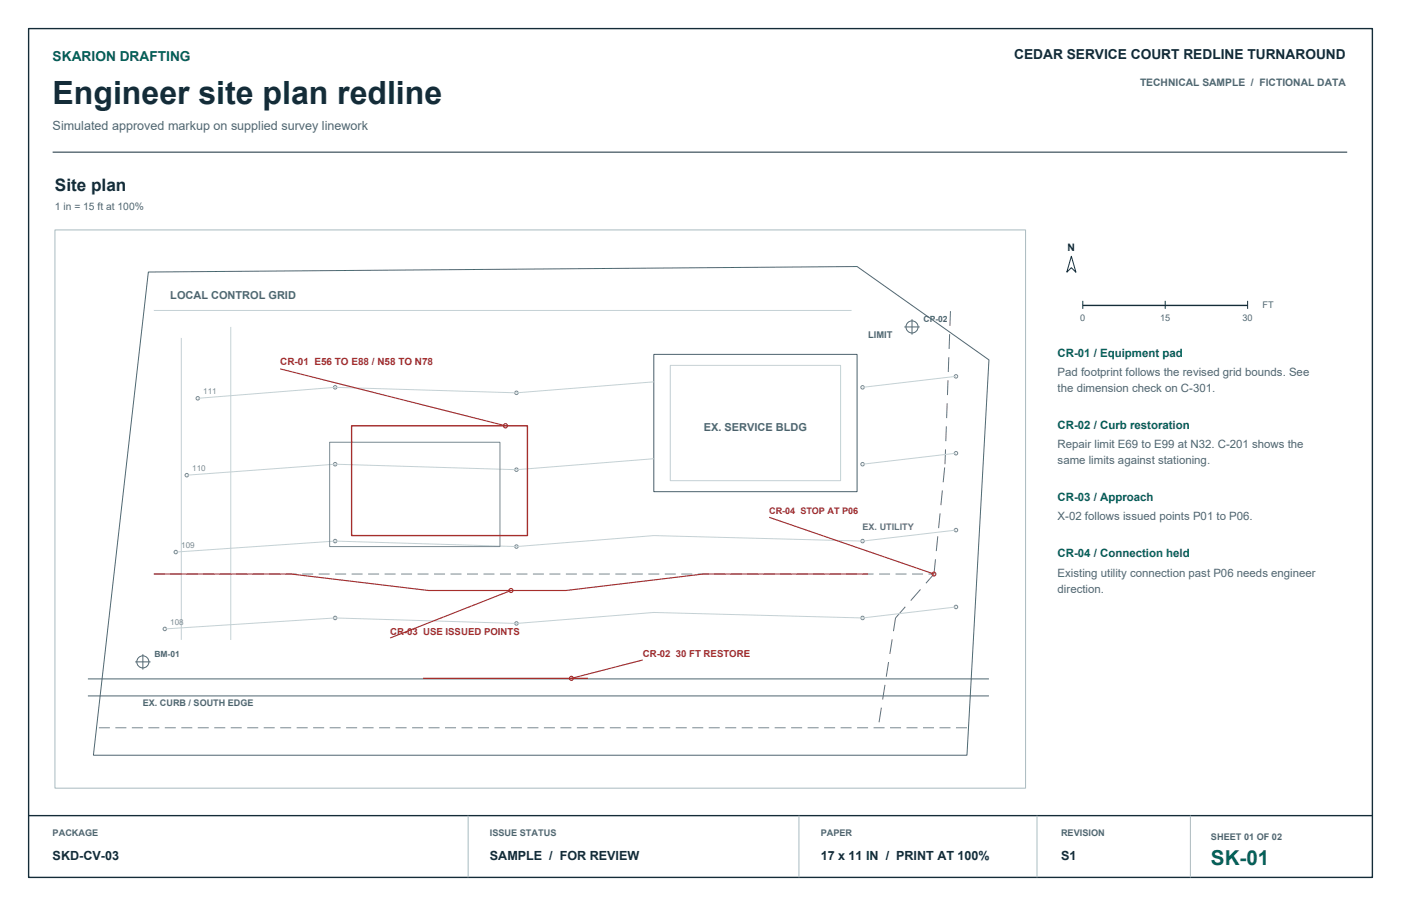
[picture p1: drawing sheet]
<svg xmlns="http://www.w3.org/2000/svg" width="432mm" height="279mm" viewBox="0 0 432 279" stroke-linecap="round" stroke-linejoin="round" font-family="sans-serif">
<g fill="none" stroke="#506671" stroke-width=".31">
<path d="M45.7 83.9l218.5-1.7 40.6 28.8-6.8 121.9h-269.2zM281.1 98.5v4.7M278.7 100.8h4.8M27.1 209.4h277.7M27.1 214.6h277.7M41.7 204.1h4.7M44 201.7v4.8"/>
<circle cx="281.1" cy="100.8" r="1.86"/>
<circle cx="44" cy="204.1" r="1.86"/>
</g>
<g fill="none" stroke="#7b8990" stroke-width=".31">
<path d="M101.6 136.4h52.5v32.2h-52.5zM47.4 177h3.4M52.5 177h3.4M57.6 177h3.4M62.7 177h3.3M67.7 177h3.4M72.8 177h3.4M77.9 177h3.4M83 177h3.4M88.1 177h3.3M93.1 177h3.4M98.2 177h3.4"/>
<path d="M103.3 177h3.4M108.4 177h3.4M113.5 177h3.3M118.5 177h3.4M123.6 177h3.4M128.7 177h3.4M133.8 177h3.4M138.9 177h3.3M143.9 177h3.4M149 177h3.4M154.1 177h3.4M159.2 177h3.4"/>
<path d="M164.3 177h3.3M169.3 177h3.4M174.4 177h3.4M179.5 177h3.4M184.6 177h3.4M189.7 177h3.3M194.7 177h3.4M199.8 177h3.4M204.9 177h3.4M210 177h3.4M215.1 177h3.3M220.1 177h3.4"/>
<path d="M225.2 177h3.4M230.3 177h3.4M235.4 177h3.4M240.5 177h3.3M245.5 177h3.4M250.6 177h3.4M255.7 177h3.4M260.8 177h3.4M265.9 177h3.3M270.9 177h3.4M276 177h3.4M281.1 177h3.4"/>
<path d="M286.2 177h1.7M30.5 224.4h3.4M35.6 224.4h3.3M40.6 224.4h3.4M45.7 224.4h3.4M50.8 224.4h3.4M55.9 224.4h3.4M61 224.4h3.3M66 224.4h3.4M71.1 224.4h3.4M76.2 224.4h3.4M81.3 224.4h3.4"/>
<path d="M86.4 224.4h3.3M91.4 224.4h3.4M96.5 224.4h3.4M101.6 224.4h3.4M106.7 224.4h3.4M111.8 224.4h3.3M116.8 224.4h3.4M121.9 224.4h3.4M127 224.4h3.4M132.1 224.4h3.4M137.2 224.4h3.3M142.2 224.4h3.4"/>
<path d="M147.3 224.4h3.4M152.4 224.4h3.4M157.5 224.4h3.4M162.6 224.4h3.3M167.6 224.4h3.4M172.7 224.4h3.4M177.8 224.4h3.4M182.9 224.4h3.4M188 224.4h3.3M193 224.4h3.4M198.1 224.4h3.4M203.2 224.4h3.4"/>
<path d="M208.3 224.4h3.4M213.4 224.4h3.3M218.4 224.4h3.4M223.5 224.4h3.4M228.6 224.4h3.4M233.7 224.4h3.4M238.8 224.4h3.3M243.8 224.4h3.4M248.9 224.4h3.4M254 224.4h3.4M259.1 224.4h3.4M264.2 224.4h3.3"/>
<path d="M269.2 224.4h3.4M274.3 224.4h3.4M279.4 224.4h3.4M284.5 224.4h3.4M289.6 224.4h3.3M294.6 224.4h3.4"/>
<circle cx="103.3" cy="119.5" r=".54"/>
<circle cx="265.9" cy="119.5" r=".54"/>
<circle cx="294.6" cy="116.1" r=".54"/>
<circle cx="61" cy="122.8" r=".54"/>
<circle cx="159.2" cy="121.1" r=".54"/>
<circle cx="294.6" cy="139.8" r=".54"/>
<circle cx="57.6" cy="146.5" r=".54"/>
<circle cx="103.3" cy="143.2" r=".54"/>
<circle cx="159.2" cy="144.9" r=".54"/>
<circle cx="265.9" cy="143.2" r=".54"/>
<circle cx="54.2" cy="170.3" r=".54"/>
<circle cx="103.3" cy="166.9" r=".54"/>
<circle cx="159.2" cy="168.6" r=".54"/>
<circle cx="265.9" cy="166.9" r=".54"/>
<circle cx="294.6" cy="163.5" r=".54"/>
<circle cx="50.8" cy="194" r=".54"/>
<circle cx="103.3" cy="190.6" r=".54"/>
<circle cx="159.2" cy="192.3" r=".54"/>
<circle cx="265.9" cy="190.6" r=".54"/>
<circle cx="294.6" cy="187.2" r=".54"/>
</g>
<path d="M47.4 95.7h215.1M55.9 104.2v93.1M71.1 100.8v96.5M201.5 117.8l-42.3 3.3-55.9-1.6-42.3 3.3M206.6 112.7h52.5v35.5h-52.5zM294.6 116.1l-28.7 3.4M294.6 139.8l-28.7 3.4M201.5 141.5l-42.3 3.4-55.9-1.7-45.7 3.3M294.6 163.5l-28.7 3.4-64.4-1.7-42.3 3.4-55.9-1.7-49.1 3.4M294.6 187.2l-28.7 3.4-64.4-1.7-42.3 3.4-55.9-1.7-52.5 3.4" fill="none" stroke="#c4d1d5" stroke-width=".31"/>
<path d="M201.5 109.3h62.7v42.3h-62.7z" fill="none" stroke="#506671" stroke-width=".32"/>
<g fill="none" stroke="#725088" stroke-width=".31">
<path d="M292.9 95.9l-.1 4.6M292.2 117.3l-.2 4.5M292.4 110.2l-.1 4.5M292.7 103.1l-.2 4.5M291.4 138.6l-.1 4.6M291.7 131.5l-.2 4.5M291.9 124.4l-.1 4.5M289.7 158.3l-.4 4.6M290.4 151.2l-.4 4.6M291.2 144.2l-.5 4.5M288.3 172.5l-.4 4.5-2.5 2.9M289 165.4l-.4 4.5"/>
<path d="M275 197.2l-.7 4.5M279 187.1l-3 3.5-.6 4M283.7 181.8l-3 3.4M271.6 218.2l-.7 4.5M272.8 211.2l-.8 4.5M273.9 204.2l-.7 4.5"/>
</g>
<path d="M108.4 131.3h54.2v33.9h-54.2z" fill="none" stroke="#a72e2b" stroke-width=".42"/>
<g fill="none" stroke="#a72e2b" stroke-width=".35">
<path d="M86.4 113.8l69.4 17.5M237.1 159.5l50.8 17.5M47.4 177h42.3l42.4 5.1h42.3l42.3-5.1h50.8M157.5 182.1l-37.3 14.7M198.1 203.5l-22 5.7"/>
<circle cx="155.8" cy="131.3" r=".64"/>
<circle cx="287.9" cy="177" r=".59"/>
<circle cx="157.5" cy="182.1" r=".62"/>
<circle cx="176.1" cy="209.2" r=".62"/>
</g>
<path d="M130.4 209.2h50.8" fill="none" stroke="#a72e2b" stroke-width=".39"/>
<path d="M8.8 8.8h414.2v261.8h-414.2zM333.7 94.2h50.8M8.8 251.5h414.2" fill="none" stroke="#142c38" stroke-width=".42"/>
<path d="M16.2 46.9h399M330.2 79l1.4 5-1.4-1.5-1.4 1.5zM333.7 92.8v2.4M359.1 92.8v2.4M384.5 92.8v2.4" fill="none" stroke="#142c38" stroke-width=".31"/>
<path d="M16.9 70.9h299.2v172.2h-299.2zM144.3 251.5v19.1M246.2 251.5v19.1M319.6 251.5v19.1M366.9 251.5v19.1" fill="none" stroke="#a9bac0" stroke-width=".31"/>
<text font-size="9.9" fill="#142c38" x="16.2" y="32.1">Engineer site plan redline</text>
<text font-size="6.3" fill="#00645a" x="373.2" y="266.7">SK-01</text>
<text font-size="5.3" fill="#142c38" x="16.9" y="58.9">Site plan</text>
<text font-size="4.2" fill="#00645a" x="16.2" y="18.7">SKARION DRAFTING</text>
<text font-size="4.2" fill="#142c38" x="312.6" y="18.3">CEDAR SERVICE COURT REDLINE TURNAROUND</text>
<text font-size="3.9" fill="#506671" x="16.2" y="40.2">Simulated approved markup on supplied survey linework</text>
<g font-size="3.9" fill="#142c38">
<text x="16.2" y="265.3">SKD-CV-03</text>
<text x="151" y="265.3">SAMPLE / FOR REVIEW</text>
<text x="252.9" y="265.3">17 x 11 IN / PRINT AT 100%</text>
<text x="327" y="265.3">S1</text>
</g>
<g font-size="3.5" fill="#00645a">
<text x="326" y="110.1">CR-01 / Equipment pad</text>
<text x="326" y="132.3">CR-02 / Curb restoration</text>
<text x="326" y="154.5">CR-03 / Approach</text>
<text x="326" y="171.8">CR-04 / Connection held</text>
</g>
<g font-size="3.5" fill="#506671">
<text x="326" y="116.1">Pad footprint follows the revised grid bounds. See</text>
<text x="326" y="121">the dimension check on C-301.</text>
<text x="326" y="138.3">Repair limit E69 to E99 at N32. C-201 shows the</text>
<text x="326" y="143.2">same limits against stationing.</text>
<text x="326" y="160.5">X-02 follows issued points P01 to P06.</text>
<text x="326" y="177.8">Existing utility connection past P06 needs engineer</text>
<text x="326" y="182.7">direction.</text>
</g>
<g font-size="3.4" fill="#506671">
<text x="52.5" y="92.4">LOCAL CONTROL GRID</text>
<text x="216.9" y="133">EX. SERVICE BLDG</text>
</g>
<g font-size="3.2" fill="#506671">
<text x="351.4" y="26.5">TECHNICAL SAMPLE / FICTIONAL DATA</text>
<text x="16.9" y="64.9">1 in = 15 ft at 100%</text>
</g>
<text font-size="3.2" fill="#142c38" x="329.1" y="77.3">N</text>
<text font-size="3.1" fill="#a72e2b" x="86.4" y="112.7">CR-01 E56 TO E88 / N58 TO N78</text>
<g font-size="3" fill="#a72e2b">
<text x="120.2" y="195.7">CR-03 USE ISSUED POINTS</text>
<text x="198.1" y="202.5">CR-02 30 FT RESTORE</text>
</g>
<text font-size="2.9" fill="#506671" x="267.5" y="104.2">LIMIT</text>
<g font-size="2.8" fill="#506671">
<text x="389.1" y="94.9">FT</text>
<text x="332.9" y="99.1">0</text>
<text x="357.6" y="99.1">15</text>
<text x="383" y="99.1">30</text>
<text x="44" y="217.7">EX. CURB / SOUTH EDGE</text>
<text x="16.2" y="257.9">PACKAGE</text>
<text x="151" y="257.9">ISSUE STATUS</text>
<text x="252.9" y="257.9">PAPER</text>
<text x="327" y="257.9">REVISION</text>
<text x="373.2" y="258.9">SHEET 01 OF 02</text>
</g>
<text font-size="2.8" fill="#a72e2b" x="237.1" y="158.6">CR-04 STOP AT P06</text>
<text font-size="2.8" fill="#725088" x="265.9" y="163.5">EX. UTILITY</text>
<g font-size="2.6" fill="#506671">
<text x="284.6" y="99.4">CP-02</text>
<text x="47.6" y="202.7">BM-01</text>
</g>
<g font-size="2.5" fill="#7b8990">
<text x="62.7" y="121.5">111</text>
<text x="59.3" y="145.2">110</text>
<text x="55.9" y="168.9">109</text>
<text x="52.5" y="192.6">108</text>
</g>
</svg>
